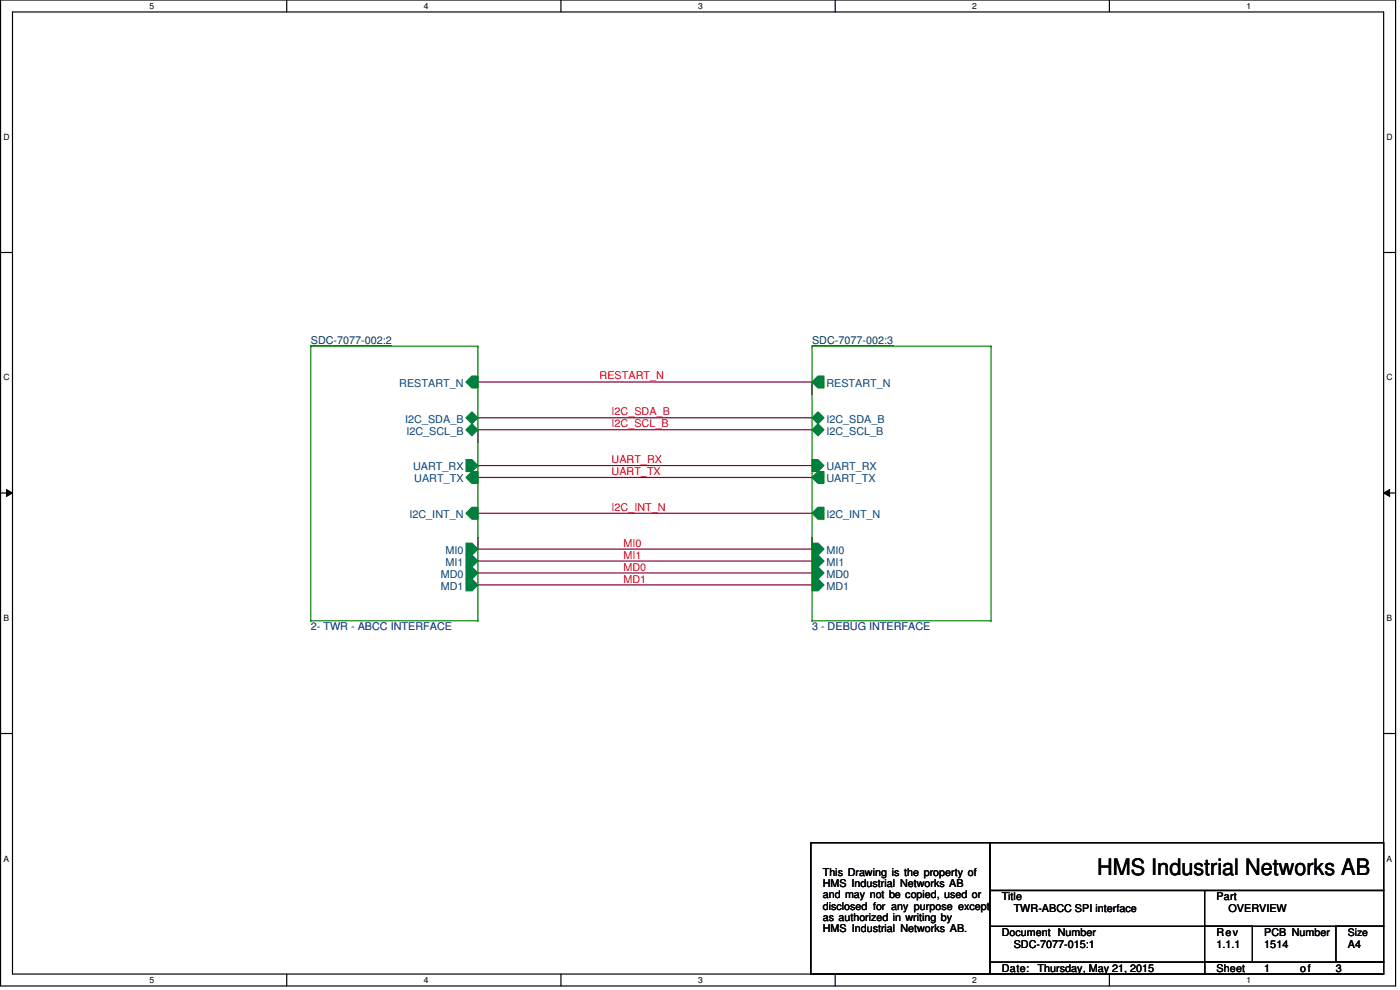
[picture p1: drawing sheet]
<svg xmlns="http://www.w3.org/2000/svg" width="420mm" height="297mm" viewBox="0 0 420 297" stroke-linecap="round" stroke-linejoin="round" font-family="sans-serif">
<path d="M.2 0h418.6v295.8h-418.6zM3.7 3.6h411.5v288.7h-411.5z" fill="none" stroke="#000" stroke-width=".35"/>
<g fill="#fff">
<path d="M44.9 .4h1.4v2.8h-1.4z"/>
<path d="M44.9 292.6h1.4v2.9h-1.4z"/>
</g>
<path d="M86 0v3.6M86 292.3v3.5" fill="none" stroke="#000" stroke-width=".35"/>
<g fill="#fff">
<path d="M127.2 .4h1.4v2.8h-1.4z"/>
<path d="M127.2 292.6h1.4v2.9h-1.4z"/>
</g>
<path d="M168.3 0v3.6M168.3 292.3v3.5" fill="none" stroke="#000" stroke-width=".35"/>
<g fill="#fff">
<path d="M209.5 .4h1.4v2.8h-1.4z"/>
<path d="M209.5 292.6h1.4v2.9h-1.4z"/>
</g>
<path d="M250.6 0v3.6M250.6 292.3v3.5" fill="none" stroke="#000" stroke-width=".35"/>
<g fill="#fff">
<path d="M291.8 .4h1.4v2.8h-1.4z"/>
<path d="M291.8 292.6h1.4v2.9h-1.4z"/>
</g>
<path d="M332.9 0v3.6M332.9 292.3v3.5" fill="none" stroke="#000" stroke-width=".35"/>
<g fill="#fff">
<path d="M374.1 .4h1.4v2.8h-1.4z"/>
<path d="M374.1 292.6h1.4v2.9h-1.4z"/>
<path d="M1.1 39.7h1.8v2.8h-1.8z"/>
<path d="M416.1 39.7h1.9v2.8h-1.9z"/>
<path d="M1.1 111.8h1.8v2.9h-1.8z"/>
<path d="M416.1 111.8h1.9v2.9h-1.9z"/>
</g>
<path d="M.2 75.8h3.5M415.2 75.8h3.6" fill="none" stroke="#000" stroke-width=".35"/>
<g fill="#fff">
<path d="M1.1 184h1.7v2.9h-1.7z"/>
<path d="M416.1 184h1.8v2.9h-1.8z"/>
</g>
<path d="M.2 147.9h3.5M415.2 147.9h3.6" fill="none" stroke="#000" stroke-width=".35"/>
<path d="M2 146.9l1.7 1-1.7 1zM415.2 147.9l1.8-1v2z" fill="#000"/>
<path d="M2 146.9l1.7 1-1.7 1zM415.2 147.9l1.8-1v2z" fill="none" stroke="#000" stroke-width=".3"/>
<g fill="#fff">
<path d="M1.1 256.2h1.7v2.8h-1.7z"/>
<path d="M416.1 256.2h1.8v2.8h-1.8z"/>
</g>
<path d="M.2 220.1h3.5M415.2 220.1h3.6" fill="none" stroke="#000" stroke-width=".35"/>
<path d="M143.4 168.3h100.3" fill="none" stroke="#800040" stroke-width=".35"/>
<circle cx="243.7" cy="168.3" r=".18" fill="#800040"/>
<path d="M143.4 171.9h100.3" fill="none" stroke="#800040" stroke-width=".35"/>
<circle cx="143.4" cy="171.9" r=".18" fill="#800040"/>
<path d="M143.4 175.5h100.3" fill="none" stroke="#800040" stroke-width=".35"/>
<circle cx="143.4" cy="175.5" r=".18" fill="#800040"/>
<path d="M143.4 114.6h100.3" fill="none" stroke="#800040" stroke-width=".35"/>
<circle cx="143.4" cy="114.6" r=".18" fill="#800040"/>
<path d="M143.4 139.7h100.3" fill="none" stroke="#800040" stroke-width=".35"/>
<circle cx="143.4" cy="139.7" r=".18" fill="#800040"/>
<path d="M143.4 125.4h100.3" fill="none" stroke="#800040" stroke-width=".35"/>
<circle cx="143.4" cy="125.4" r=".18" fill="#800040"/>
<path d="M143.4 128.9h100.3" fill="none" stroke="#800040" stroke-width=".35"/>
<circle cx="143.4" cy="128.9" r=".18" fill="#800040"/>
<path d="M243.7 114.6v3.6" fill="none" stroke="#800040" stroke-width=".35"/>
<circle cx="243.7" cy="118.2" r=".18" fill="#800040"/>
<path d="M143.4 128.9v3.6" fill="none" stroke="#800040" stroke-width=".35"/>
<circle cx="143.4" cy="132.5" r=".18" fill="#800040"/>
<path d="M143.4 154h100.3" fill="none" stroke="#800040" stroke-width=".35"/>
<circle cx="143.4" cy="154" r=".18" fill="#800040"/>
<path d="M143.4 164.8h100.3" fill="none" stroke="#800040" stroke-width=".35"/>
<circle cx="143.4" cy="164.8" r=".18" fill="#800040"/>
<path d="M143.4 143.3h100.3" fill="none" stroke="#800040" stroke-width=".35"/>
<circle cx="143.4" cy="143.3" r=".18" fill="#800040"/>
<path d="M143.4 161.2v3.6" fill="none" stroke="#800040" stroke-width=".35"/>
<circle cx="143.4" cy="161.2" r=".18" fill="#800040"/>
<path d="M243.7 161.2v3.6" fill="none" stroke="#800040" stroke-width=".35"/>
<circle cx="243.7" cy="161.2" r=".18" fill="#800040"/>
<path d="M243.3 252.9h53.8v39.4h-53.8zM297.1 252.9h118.1v14.3h-118.1zM297.1 267.2h118.1v10.7h-118.1zM297.1 277.9v10.8M361.5 277.9h14.4v10.8h-14.4zM361.5 267.2v10.7M400.9 277.9h14.4v10.8h-14.4zM297.1 288.7h64.4v3.6h-64.4zM361.5 288.7h53.8v3.6h-53.8z" fill="none" stroke="#000" stroke-width=".35"/>
<g fill="#000">
<circle cx="361.5" cy="267.2" r=".18"/>
<circle cx="297.1" cy="288.7" r=".18"/>
</g>
<path d="M93.3 103.7h24.3" fill="none" stroke="#004040" stroke-width=".3"/>
<path d="M139.8 163h1.8l1.8 1.8-1.8 1.7h-1.8z" fill-rule="evenodd" fill="#008040"/>
<path d="M139.8 163h1.8l1.8 1.8-1.8 1.7h-1.8z" fill="none" stroke="#008040" stroke-width=".35"/>
<path d="M139.8 166.5h1.8l1.8 1.8-1.8 1.8h-1.8z" fill-rule="evenodd" fill="#008040"/>
<path d="M139.8 166.5h1.8l1.8 1.8-1.8 1.8h-1.8z" fill="none" stroke="#008040" stroke-width=".35"/>
<path d="M139.8 170.1h1.8l1.8 1.8-1.8 1.8h-1.8z" fill-rule="evenodd" fill="#008040"/>
<path d="M139.8 170.1h1.8l1.8 1.8-1.8 1.8h-1.8z" fill="none" stroke="#008040" stroke-width=".35"/>
<path d="M139.8 173.7h1.8l1.8 1.8-1.8 1.8h-1.8z" fill-rule="evenodd" fill="#008040"/>
<path d="M139.8 173.7h1.8l1.8 1.8-1.8 1.8h-1.8z" fill="none" stroke="#008040" stroke-width=".35"/>
<path d="M139.8 143.3l1.8-1.8h1.8v3.6h-1.8z" fill-rule="evenodd" fill="#008040"/>
<path d="M139.8 143.3l1.8-1.8h1.8v3.6h-1.8z" fill="none" stroke="#008040" stroke-width=".35"/>
<path d="M139.8 137.9h1.8l1.8 1.8-1.8 1.8h-1.8z" fill-rule="evenodd" fill="#008040"/>
<path d="M139.8 137.9h1.8l1.8 1.8-1.8 1.8h-1.8z" fill="none" stroke="#008040" stroke-width=".35"/>
<path d="M141.6 152.2h1.8v3.6h-1.8l-1.8-1.8z" fill-rule="evenodd" fill="#008040"/>
<path d="M141.6 152.2h1.8v3.6h-1.8l-1.8-1.8z" fill="none" stroke="#008040" stroke-width=".35"/>
<path d="M139.8 125.4l1.8-1.8 1.8 1.8-1.8 1.7z" fill="#008040"/>
<path d="M139.8 125.4l1.8-1.8 1.8 1.8-1.8 1.7z" fill="none" stroke="#008040" stroke-width=".35"/>
<path d="M141.6 127.1l1.8 1.8-1.8 1.8-1.8-1.8z" fill="#008040"/>
<path d="M141.6 127.1l1.8 1.8-1.8 1.8-1.8-1.8z" fill="none" stroke="#008040" stroke-width=".35"/>
<path d="M141.6 112.8h1.8v3.6h-1.8l-1.8-1.8z" fill-rule="evenodd" fill="#008040"/>
<path d="M141.6 112.8h1.8v3.6h-1.8l-1.8-1.8z" fill="none" stroke="#008040" stroke-width=".35"/>
<path d="M93.3 103.9h50.1" fill="none" stroke="#008000" stroke-width=".35"/>
<circle cx="143.4" cy="103.9" r=".18" fill="#008000"/>
<path d="M143.4 103.9v82.3" fill="none" stroke="#008000" stroke-width=".35"/>
<circle cx="143.4" cy="186.2" r=".18" fill="#008000"/>
<path d="M93.3 186.2h50.1" fill="none" stroke="#008000" stroke-width=".35"/>
<circle cx="93.3" cy="186.2" r=".18" fill="#008000"/>
<path d="M93.3 103.9v82.3" fill="none" stroke="#008000" stroke-width=".35"/>
<circle cx="93.3" cy="103.9" r=".18" fill="#008000"/>
<path d="M243.7 103.7h24.4" fill="none" stroke="#004040" stroke-width=".3"/>
<path d="M243.7 163h1.8l1.8 1.8-1.8 1.7h-1.8z" fill-rule="evenodd" fill="#008040"/>
<path d="M243.7 163h1.8l1.8 1.8-1.8 1.7h-1.8z" fill="none" stroke="#008040" stroke-width=".35"/>
<path d="M243.7 166.5h1.8l1.8 1.8-1.8 1.8h-1.8z" fill-rule="evenodd" fill="#008040"/>
<path d="M243.7 166.5h1.8l1.8 1.8-1.8 1.8h-1.8z" fill="none" stroke="#008040" stroke-width=".35"/>
<path d="M243.7 170.1h1.8l1.8 1.8-1.8 1.8h-1.8z" fill-rule="evenodd" fill="#008040"/>
<path d="M243.7 170.1h1.8l1.8 1.8-1.8 1.8h-1.8z" fill="none" stroke="#008040" stroke-width=".35"/>
<path d="M243.7 173.7h1.8l1.8 1.8-1.8 1.8h-1.8z" fill-rule="evenodd" fill="#008040"/>
<path d="M243.7 173.7h1.8l1.8 1.8-1.8 1.8h-1.8z" fill="none" stroke="#008040" stroke-width=".35"/>
<path d="M243.7 143.3l1.8-1.8h1.8v3.6h-1.8z" fill-rule="evenodd" fill="#008040"/>
<path d="M243.7 143.3l1.8-1.8h1.8v3.6h-1.8z" fill="none" stroke="#008040" stroke-width=".35"/>
<path d="M243.7 137.9h1.8l1.8 1.8-1.8 1.8h-1.8z" fill-rule="evenodd" fill="#008040"/>
<path d="M243.7 137.9h1.8l1.8 1.8-1.8 1.8h-1.8z" fill="none" stroke="#008040" stroke-width=".35"/>
<path d="M243.7 154l1.8-1.8h1.8v3.6h-1.8z" fill-rule="evenodd" fill="#008040"/>
<path d="M243.7 154l1.8-1.8h1.8v3.6h-1.8z" fill="none" stroke="#008040" stroke-width=".35"/>
<path d="M243.7 125.4l1.8-1.8 1.8 1.8-1.8 1.7z" fill="#008040"/>
<path d="M243.7 125.4l1.8-1.8 1.8 1.8-1.8 1.7z" fill="none" stroke="#008040" stroke-width=".35"/>
<path d="M243.7 128.9l1.8-1.8 1.8 1.8-1.8 1.8z" fill="#008040"/>
<path d="M243.7 128.9l1.8-1.8 1.8 1.8-1.8 1.8z" fill="none" stroke="#008040" stroke-width=".35"/>
<path d="M243.7 114.6l1.8-1.8h1.8v3.6h-1.8z" fill-rule="evenodd" fill="#008040"/>
<path d="M243.7 114.6l1.8-1.8h1.8v3.6h-1.8z" fill="none" stroke="#008040" stroke-width=".35"/>
<path d="M243.7 103.9h53.7" fill="none" stroke="#008000" stroke-width=".35"/>
<circle cx="297.4" cy="103.9" r=".18" fill="#008000"/>
<path d="M297.4 103.9v82.3" fill="none" stroke="#008000" stroke-width=".35"/>
<circle cx="297.4" cy="186.2" r=".18" fill="#008000"/>
<path d="M243.7 186.2h53.7" fill="none" stroke="#008000" stroke-width=".35"/>
<circle cx="243.7" cy="186.2" r=".18" fill="#008000"/>
<path d="M243.7 103.9v82.3" fill="none" stroke="#008000" stroke-width=".35"/>
<circle cx="243.7" cy="103.9" r=".18" fill="#008000"/>
<text font-size="6.8" x="329.3" y="262.6">HMS Industrial Networks AB</text>
<g font-size="3.2" fill="#004040">
<text x="93.3" y="103.2">SDC-7077-002:2</text>
<text x="243.7" y="103.2">SDC-7077-002:3</text>
</g>
<g font-size="3.2" fill="#f00">
<text x="180" y="113.8">RESTART_N</text>
<text x="183.5" y="124.6">I2C_SDA_B</text>
<text x="183.5" y="128.1">I2C_SCL_B</text>
<text x="183.5" y="138.9">UART_RX</text>
<text x="183.5" y="142.5">UART_TX</text>
<text x="183.5" y="153.2">I2C_INT_N</text>
<text x="187.1" y="167.6">MI1</text>
<text x="187.1" y="164">MI0</text>
<text x="187.1" y="171.2">MD0</text>
<text x="187.1" y="174.8">MD1</text>
</g>
<g font-size="3.2" fill="#004080">
<text x="119.8" y="116.1">RESTART_N</text>
<text x="248" y="116.1">RESTART_N</text>
<text x="121.6" y="126.8">I2C_SDA_B</text>
<text x="122" y="130.4">I2C_SCL_B</text>
<text x="248" y="126.8">I2C_SDA_B</text>
<text x="248" y="130.4">I2C_SCL_B</text>
<text x="124" y="141.1">UART_RX</text>
<text x="248" y="141.1">UART_RX</text>
<text x="124.3" y="144.7">UART_TX</text>
<text x="248" y="144.7">UART_TX</text>
<text x="122.9" y="155.5">I2C_INT_N</text>
<text x="248" y="155.5">I2C_INT_N</text>
<text x="133.7" y="166.2">MI0</text>
<text x="248" y="166.2">MI0</text>
<text x="132.3" y="173.4">MD0</text>
<text x="133.7" y="169.8">MI1</text>
<text x="248" y="169.8">MI1</text>
<text x="248" y="173.4">MD0</text>
<text x="132.3" y="177">MD1</text>
<text x="248" y="177">MD1</text>
</g>
<g font-size="3.2" fill="#000080">
<text x="93.3" y="189.2">2- TWR - ABCC INTERFACE</text>
<text x="243.7" y="189.2">3 - DEBUG INTERFACE</text>
</g>
<g font-size="3.2">
<text x="246.9" y="262.9">This Drawing is the property of</text>
<text x="246.9" y="266.3">HMS Industrial Networks AB</text>
<text x="246.9" y="269.6">and may not be copied, used or</text>
<text x="246.9" y="272.9">disclosed for any purpose except</text>
<text x="300.6" y="270.1">Title</text>
<text x="304.2" y="273.7">TWR-ABCC SPI interface</text>
<text x="365.1" y="270.1">Part</text>
<text x="368.7" y="273.7">OVERVIEW</text>
<text x="246.9" y="276.2">as authorized in writing by</text>
<text x="246.9" y="279.5">HMS Industrial Networks AB.</text>
<text x="300.6" y="280.8">Document Number</text>
<text x="365.1" y="280.8">Rev</text>
<text x="379.4" y="280.8">PCB Number</text>
<text x="304.2" y="284.4">SDC-7077-015:1</text>
<text x="365.1" y="284.4">1.1.1</text>
<text x="379.4" y="284.4">1514</text>
<text x="404.5" y="284.4">A4</text>
<text x="300.6" y="291.6">Date:</text>
<text x="311.4" y="291.6">Thursday, May 21, 2015</text>
<text x="365.1" y="291.6">Sheet</text>
<text x="379.4" y="291.6">1</text>
<text x="390.2" y="291.6">of</text>
<text x="400.9" y="291.6">3</text>
</g>
<text font-size="3.1" x="404.5" y="280.8">Size</text>
<g font-size="2.6">
<text x="44.9" y="2.7">5</text>
<text x="127.2" y="2.7">4</text>
<text x="209.5" y="2.7">3</text>
<text x="291.8" y="2.7">2</text>
<text x="374.1" y="2.7">1</text>
<text x="1.1" y="42">D</text>
<text x="416.1" y="42">D</text>
<text x="1.1" y="114.2">C</text>
<text x="416.1" y="114.2">C</text>
<text x="1.1" y="186.3">B</text>
<text x="416.1" y="186.3">B</text>
<text x="1.1" y="258.5">A</text>
<text x="416.1" y="258.5">A</text>
<text x="44.9" y="294.9">5</text>
<text x="127.2" y="294.9">4</text>
<text x="209.5" y="294.9">3</text>
<text x="291.8" y="294.9">2</text>
<text x="374.1" y="294.9">1</text>
</g>
</svg>
